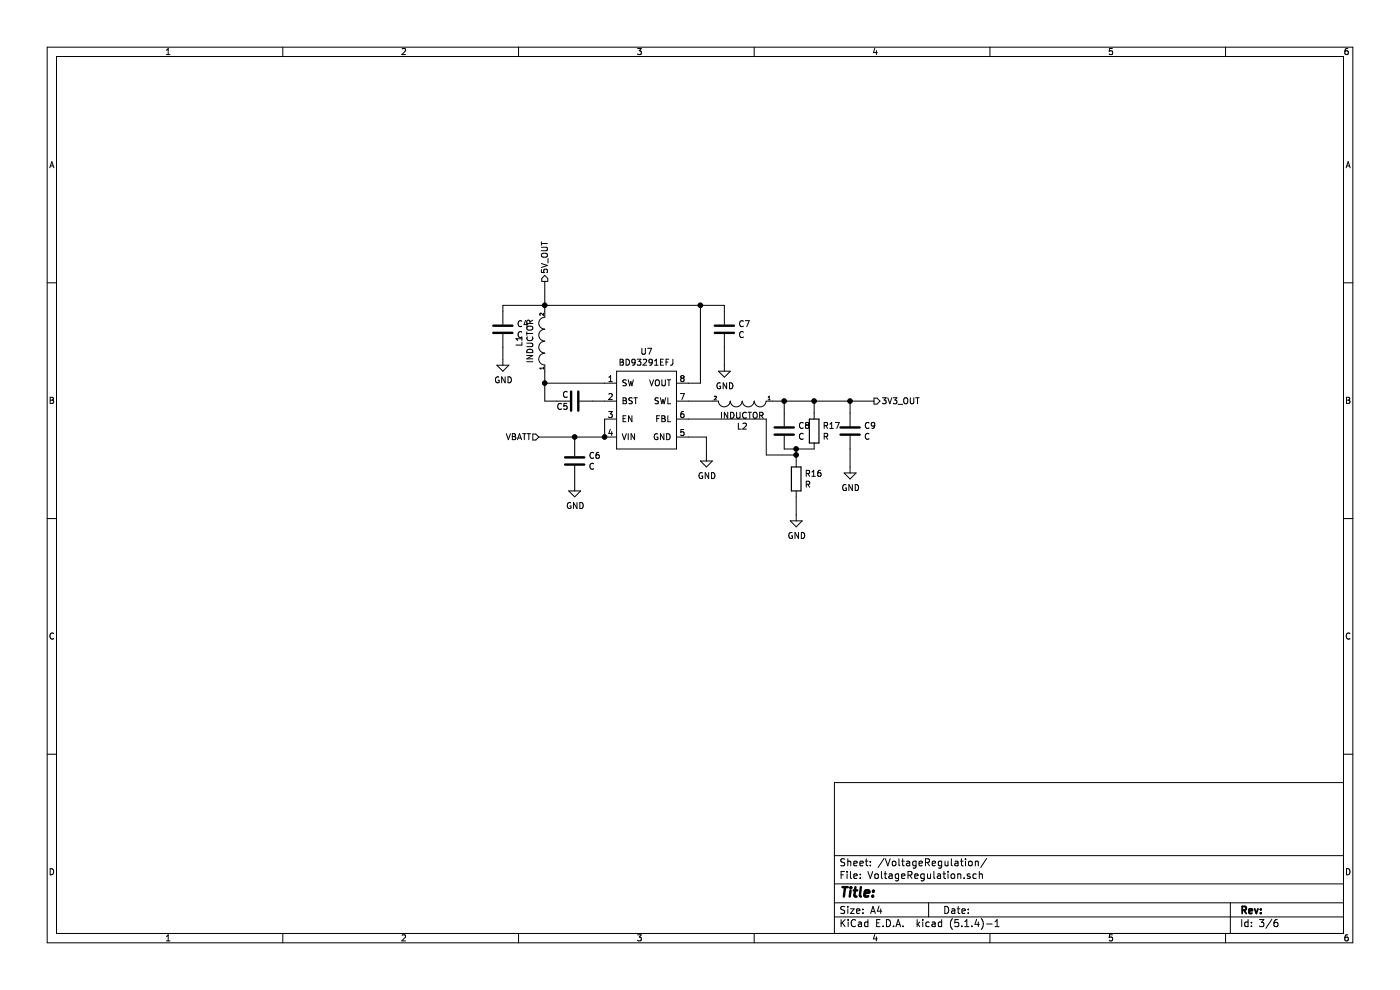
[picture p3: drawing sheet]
EESchema Schematic File Version 4
LIBS:FPVRaceTimer-cache
EELAYER 30 0
EELAYER END
$Descr A4 11693 8268
encoding utf-8
Sheet 3 6
Title ""
Date ""
Rev ""
Comp ""
Comment1 ""
Comment2 ""
Comment3 ""
Comment4 ""
$EndDescr
Text HLabel 4500 3650 0    50   Input ~ 0
VBATT
Text HLabel 7300 3350 2    50   Output ~ 0
3V3_OUT
$Comp
L pspice:INDUCTOR L1
U 1 1
P 4550 2850
F 0 "L1" H 4550 3065 50  0000 C CNN
F 1 "INDUCTOR" H 4550 2974 50  0000 C CNN
F 2 "Inductor_SMD:L_1812_4532Metric" H 4550 2850 50  0001 C CNN
F 3 "~" H 4550 2850 50  0001 C CNN
	1    4550 2850
	0    -1   -1   0   
$EndComp
$Comp
L Device:R R17
U 1 1
P 6800 3600
F 0 "R17" H 6870 3646 50  0000 L CNN
F 1 "R" H 6870 3555 50  0000 L CNN
F 2 "Resistor_SMD:R_0805_2012Metric_Pad1.15x1.40mm_HandSolder" V 6730 3600 50  0001 C CNN
F 3 "~" H 6800 3600 50  0001 C CNN
	1    6800 3600
	1    0    0    -1  
$EndComp
Wire Wire Line
	5750 3200 5850 3200
Wire Wire Line
	5850 3200 5850 2550
Wire Wire Line
	4550 2550 4550 2600
$Comp
L Device:C C7
U 1 1
P 6050 2750
F 0 "C7" H 6165 2796 50  0000 L CNN
F 1 "C" H 6165 2705 50  0000 L CNN
F 2 "Capacitor_SMD:C_0805_2012Metric" H 6088 2600 50  0001 C CNN
F 3 "~" H 6050 2750 50  0001 C CNN
	1    6050 2750
	1    0    0    -1  
$EndComp
$Comp
L power:GND #PWR023
U 1 1
P 6050 3050
F 0 "#PWR023" H 6050 2800 50  0001 C CNN
F 1 "GND" H 6055 2877 50  0000 C CNN
F 2 "" H 6050 3050 50  0001 C CNN
F 3 "" H 6050 3050 50  0001 C CNN
	1    6050 3050
	1    0    0    -1  
$EndComp
Wire Wire Line
	6050 3050 6050 2900
Wire Wire Line
	6050 2600 6050 2550
Wire Wire Line
	6050 2550 5850 2550
$Comp
L Device:C C5
U 1 1
P 4800 3350
F 0 "C5" V 4750 3400 50  0000 L CNN
F 1 "C" V 4850 3400 50  0000 L CNN
F 2 "Capacitor_SMD:C_0805_2012Metric" H 4838 3200 50  0001 C CNN
F 3 "~" H 4800 3350 50  0001 C CNN
	1    4800 3350
	0    -1   -1   0   
$EndComp
Wire Wire Line
	4950 3350 5050 3350
Wire Wire Line
	4650 3350 4550 3350
Wire Wire Line
	4550 3100 4550 3200
Wire Wire Line
	4550 3200 5050 3200
Connection ~ 4550 3200
Wire Wire Line
	4550 3200 4550 3350
Wire Wire Line
	4550 2550 5850 2550
Connection ~ 5850 2550
$Comp
L Device:C C4
U 1 1
P 4200 2750
F 0 "C4" H 4315 2796 50  0000 L CNN
F 1 "C" H 4315 2705 50  0000 L CNN
F 2 "Capacitor_SMD:C_0805_2012Metric" H 4238 2600 50  0001 C CNN
F 3 "~" H 4200 2750 50  0001 C CNN
	1    4200 2750
	1    0    0    -1  
$EndComp
Wire Wire Line
	4200 2600 4200 2550
Wire Wire Line
	4200 2550 4550 2550
Connection ~ 4550 2550
$Comp
L power:GND #PWR020
U 1 1
P 4200 3000
F 0 "#PWR020" H 4200 2750 50  0001 C CNN
F 1 "GND" H 4205 2827 50  0000 C CNN
F 2 "" H 4200 3000 50  0001 C CNN
F 3 "" H 4200 3000 50  0001 C CNN
	1    4200 3000
	1    0    0    -1  
$EndComp
Wire Wire Line
	4200 3000 4200 2900
Wire Wire Line
	4550 2550 4550 2350
Text HLabel 4550 2350 1    50   Output ~ 0
5V_OUT
Wire Wire Line
	5050 3650 5050 3500
Wire Wire Line
	4500 3650 4800 3650
$Comp
L Device:C C6
U 1 1
P 4800 3850
F 0 "C6" H 4915 3896 50  0000 L CNN
F 1 "C" H 4915 3805 50  0000 L CNN
F 2 "Capacitor_SMD:C_0805_2012Metric" H 4838 3700 50  0001 C CNN
F 3 "~" H 4800 3850 50  0001 C CNN
	1    4800 3850
	1    0    0    -1  
$EndComp
$Comp
L power:GND #PWR021
U 1 1
P 4800 4050
F 0 "#PWR021" H 4800 3800 50  0001 C CNN
F 1 "GND" H 4805 3877 50  0000 C CNN
F 2 "" H 4800 4050 50  0001 C CNN
F 3 "" H 4800 4050 50  0001 C CNN
	1    4800 4050
	1    0    0    -1  
$EndComp
Wire Wire Line
	4800 4050 4800 4000
Wire Wire Line
	4800 3700 4800 3650
Connection ~ 4800 3650
Wire Wire Line
	4800 3650 5050 3650
$Comp
L pspice:INDUCTOR L2
U 1 1
P 6200 3350
F 0 "L2" H 6200 3565 50  0000 C CNN
F 1 "INDUCTOR" H 6200 3474 50  0000 C CNN
F 2 "Inductor_SMD:L_1812_4532Metric" H 6200 3350 50  0001 C CNN
F 3 "~" H 6200 3350 50  0001 C CNN
	1    6200 3350
	-1   0    0    1   
$EndComp
Wire Wire Line
	5950 3350 5750 3350
$Comp
L Device:C C8
U 1 1
P 6550 3600
F 0 "C8" H 6665 3646 50  0000 L CNN
F 1 "C" H 6665 3555 50  0000 L CNN
F 2 "Capacitor_SMD:C_0805_2012Metric" H 6588 3450 50  0001 C CNN
F 3 "~" H 6550 3600 50  0001 C CNN
	1    6550 3600
	1    0    0    -1  
$EndComp
Wire Wire Line
	6550 3450 6550 3350
Wire Wire Line
	6550 3350 6450 3350
Wire Wire Line
	6550 3350 6800 3350
Connection ~ 6550 3350
Wire Wire Line
	6800 3450 6800 3350
Connection ~ 6800 3350
Wire Wire Line
	6800 3750 6650 3750
$Comp
L Device:R R16
U 1 1
P 6650 4000
F 0 "R16" H 6720 4046 50  0000 L CNN
F 1 "R" H 6720 3955 50  0000 L CNN
F 2 "Resistor_SMD:R_0805_2012Metric_Pad1.15x1.40mm_HandSolder" V 6580 4000 50  0001 C CNN
F 3 "~" H 6650 4000 50  0001 C CNN
	1    6650 4000
	1    0    0    -1  
$EndComp
Connection ~ 6650 3750
Wire Wire Line
	6650 3750 6550 3750
Wire Wire Line
	6650 3750 6650 3800
Wire Wire Line
	6650 3800 6400 3800
Wire Wire Line
	6400 3800 6400 3500
Wire Wire Line
	6400 3500 5750 3500
Connection ~ 6650 3800
Wire Wire Line
	6650 3800 6650 3850
$Comp
L power:GND #PWR024
U 1 1
P 6650 4300
F 0 "#PWR024" H 6650 4050 50  0001 C CNN
F 1 "GND" H 6655 4127 50  0000 C CNN
F 2 "" H 6650 4300 50  0001 C CNN
F 3 "" H 6650 4300 50  0001 C CNN
	1    6650 4300
	1    0    0    -1  
$EndComp
Wire Wire Line
	6650 4300 6650 4150
$Comp
L Device:C C9
U 1 1
P 7100 3600
F 0 "C9" H 7215 3646 50  0000 L CNN
F 1 "C" H 7215 3555 50  0000 L CNN
F 2 "Capacitor_SMD:C_0805_2012Metric" H 7138 3450 50  0001 C CNN
F 3 "~" H 7100 3600 50  0001 C CNN
	1    7100 3600
	1    0    0    -1  
$EndComp
Wire Wire Line
	7100 3450 7100 3350
Wire Wire Line
	6800 3350 7100 3350
$Comp
L power:GND #PWR025
U 1 1
P 7100 3900
F 0 "#PWR025" H 7100 3650 50  0001 C CNN
F 1 "GND" H 7105 3727 50  0000 C CNN
F 2 "" H 7100 3900 50  0001 C CNN
F 3 "" H 7100 3900 50  0001 C CNN
	1    7100 3900
	1    0    0    -1  
$EndComp
Wire Wire Line
	7100 3900 7100 3750
Wire Wire Line
	7300 3350 7100 3350
Connection ~ 7100 3350
$Comp
L power:GND #PWR022
U 1 1
P 5900 3800
F 0 "#PWR022" H 5900 3550 50  0001 C CNN
F 1 "GND" H 5905 3627 50  0000 C CNN
F 2 "" H 5900 3800 50  0001 C CNN
F 3 "" H 5900 3800 50  0001 C CNN
	1    5900 3800
	1    0    0    -1  
$EndComp
Wire Wire Line
	5900 3800 5900 3650
Wire Wire Line
	5900 3650 5750 3650
Connection ~ 5050 3650
$Comp
L My_Library:BD93291EFJ U7
U 1 1
P 5400 3350
F 0 "U7" H 5400 3765 50  0000 C CNN
F 1 "BD93291EFJ" H 5400 3674 50  0000 C CNN
F 2 "Package_SO:SOIC-8-1EP_3.9x4.9mm_P1.27mm_EP2.29x3mm_ThermalVias" H 5300 2900 50  0001 C CNN
F 3 "" H 5300 2900 50  0001 C CNN
	1    5400 3350
	1    0    0    -1  
$EndComp
$EndSCHEMATC
